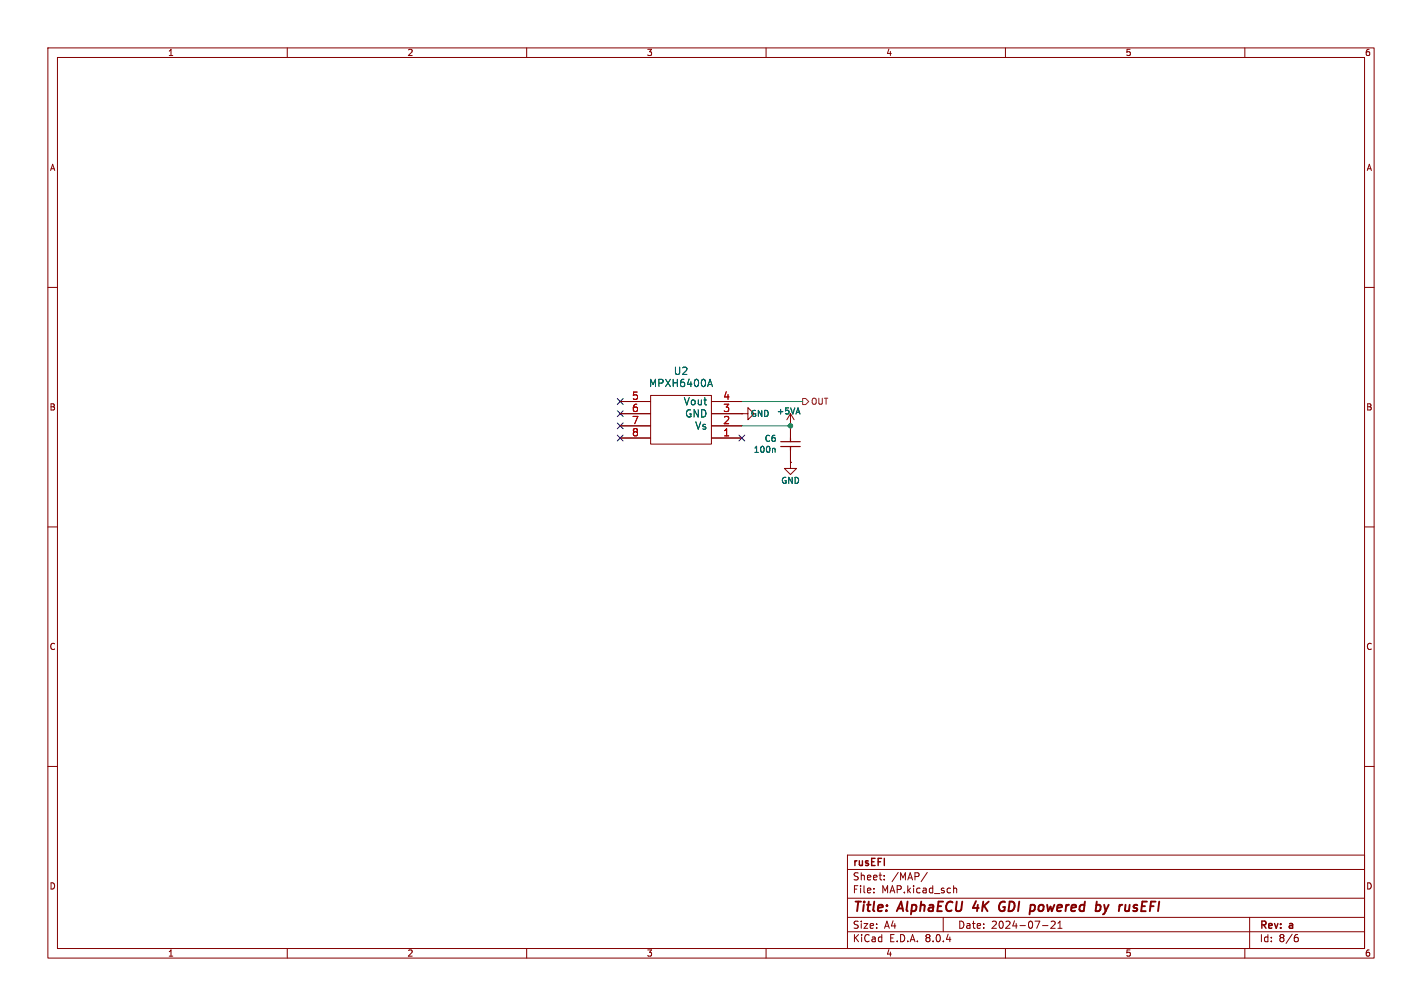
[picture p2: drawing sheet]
<svg xmlns="http://www.w3.org/2000/svg" width="297mm" height="210mm" viewBox="0 0 297 210" stroke-linecap="round" stroke-linejoin="round" font-family="sans-serif">
<g fill="none" stroke="#840000" stroke-width=".21">
<path d="M10 10h277v190h-277zM12 12h273v186h-273zM60 10v2M110 10v2M160 10v2M210 10v2M260 10v2M10 60h2M285 60h2M129.5 91.4h6.4M129.5 88.9h6.4M129.5 86.4h6.4"/>
<path d="M129.5 83.8h6.4M135.9 82.6h12.7v10.1h-12.7zM148.6 91.4h6.3M148.6 88.9h6.3M148.6 86.4h6.3M148.6 83.8h6.3M154.9 86.4h1.3v1.2l1.3-1.2-1.3-1.3v1.3M154.9 86.4h.1M165.1 96.5v1.3h-1.3l1.3 1.3 1.3-1.3h-1.3M165.1 96.5h.1M165.1 88.9h.1M165.1 86.4l.8 1.2"/>
<path d="M165.1 86.4v5M165.1 94v2.5M165.1 86.4l-.8 1.2M10 110h2M285 110h2M10 160h2M285 160h2M177 178.5h108v19.5h-108zM60 198v2M110 198v2M160 198v2M177 194.5h108"/>
<path d="M177 191.5h108M177 187.5h108M177 181.5h108M182.5 186.3v.1M182.5 185.5v.1M184.7 183.6v.1M184.7 182.8v.1M193.7 182.1l-1.3 2M197 191.5v3M199.2 184.9v1.5M199.2 185.5l.2-.1 .3 .1 .1 .9M210 198v2"/>
<path d="M217.7 193.2h1.2M220.3 192.4v.5l-.8 .9h.9M221 193.8h.8M221 192.7l.4-.4v1.5M260 198v2M261 191.5v6.5M270.6 195.7h.3l.3 .3-.1 .5-.5 .1M271 195.1l-.4 .1"/>
</g>
<path d="M203.8 188.1l-.6 1.4h1.2M208.9 190.1h.8M209.5 189.4h.4M209.7 188.2l-.5 .1-.3 .2M230.6 188.9l.3 1.3M230.9 190.2l-.2 .5-.3 .2M231.6 188.9l-.7 1.3M236.6 190.1l.6 .1M237.1 188.9l-.3 .4 .2 .2" fill="none" stroke="#840000" stroke-width=".4"/>
<path d="M148.3 79.2l.5 1.5M147.9 80.3h.8M161.7 93.6l.2 .2v.6" fill="none" stroke="#006464" stroke-width=".21"/>
<path d="M163.1 93.2h4M163.1 92.2h4M165.1 91.4v.8M165.1 93.2v.8" fill="none" stroke="#840000" stroke-width=".25"/>
<path d="M167.6 83.2h.7l.6 .6-.6 .7h-.7z" fill="none" stroke="#725600" stroke-width=".21"/>
<path d="M154.9 88.9h10.2M154.9 83.8h12.7" fill="none" stroke="#009600" stroke-width=".21"/>
<path d="M128.9 83.2l1.2 1.2M128.9 90.8l1.2 1.2M128.9 88.3l1.2 1.2M128.9 85.8l1.2 1.2M130.1 83.2l-1.2 1.2M130.1 90.8l-1.2 1.2M130.1 88.3l-1.2 1.2M130.1 85.8l-1.2 1.2M154.3 90.8l1.2 1.2M155.5 90.8l-1.2 1.2" fill="none" stroke="#000084" stroke-width=".21"/>
<circle cx="165.1" cy="88.9" r=".46" fill="#009600" stroke="#009600" stroke-width=".21"/>
<g font-size="2.8" fill="#840000">
<text x="178" y="190.9">Title:</text>
<text x="187.7" y="190.9">AlphaECU</text>
<text x="204.1" y="190.9">4K</text>
<text x="210.3" y="190.9">GDI</text>
<text x="217.6" y="190.9">powered</text>
<text x="232.1" y="190.9">by</text>
<text x="237.8" y="190.9">rusEFI</text>
</g>
<g font-size="2.1" fill="#a90000">
<text x="131.9" y="83.6">5</text>
<text x="151" y="83.6">4</text>
<text x="131.9" y="86.1">6</text>
<text x="131.9" y="88.6">7</text>
<text x="151" y="88.6">2</text>
<text x="151" y="86.1">3</text>
<text x="131.9" y="91.2">8</text>
<text x="151" y="91.2">1</text>
</g>
<g font-size="2.1" fill="#006464">
<text x="135.5" y="81">MPXH6400A</text>
<text x="140.6" y="78.5">U2</text>
<text x="142.7" y="84.8">Vout</text>
<text x="143" y="87.4">GND</text>
<text x="145.1" y="89.9">Vs</text>
</g>
<g font-size="2.1" fill="#840000">
<text x="178" y="184">Sheet:</text>
<text x="178" y="181.2">rusEFI</text>
<text x="186.2" y="184">/MAP/</text>
<text x="178" y="186.7">File:</text>
<text x="184.1" y="186.7">MAP.kicad_sch</text>
<text x="178" y="196.9">KiCad</text>
<text x="178" y="194.1">Size:</text>
<text x="184.7" y="194.1">A4</text>
<text x="185.7" y="196.9">E.D.A.</text>
<text x="193.3" y="196.9">8.0.4</text>
<text x="200" y="194.1">Date:</text>
<text x="207" y="194.1">2024-07-21</text>
<text x="263" y="194.3">Rev:</text>
<text x="263" y="196.9">Id:</text>
<text x="267.1" y="196.9">8/6</text>
<text x="269.4" y="194.3">a</text>
</g>
<g font-size="1.8" fill="#840000">
<text x="35" y="11.9">1</text>
<text x="85" y="11.9">2</text>
<text x="135" y="11.9">3</text>
<text x="185" y="11.9">4</text>
<text x="235" y="11.9">5</text>
<text x="285" y="11.9">6</text>
<text x="10.3" y="35.9">A</text>
<text x="285.3" y="35.9">A</text>
<text x="10.3" y="85.9">B</text>
<text x="285.3" y="85.9">B</text>
<text x="10.3" y="135.9">C</text>
<text x="285.3" y="135.9">C</text>
<text x="10.3" y="185.9">D</text>
<text x="285.3" y="185.9">D</text>
<text x="35" y="199.9">1</text>
<text x="85" y="199.9">2</text>
<text x="135" y="199.9">3</text>
<text x="185" y="199.9">4</text>
<text x="235" y="199.9">5</text>
<text x="285" y="199.9">6</text>
</g>
<g font-size="1.8" fill="#006464">
<text x="156.7" y="87.2">GND</text>
<text x="162.2" y="86.7">+5VA</text>
<text x="157.3" y="94.7">100n</text>
<text x="159.6" y="92.4">C6</text>
<text x="163.1" y="101.2">GND</text>
</g>
<text font-size="1.8" fill="#725600" x="169.3" y="84.7">OUT</text>
</svg>
